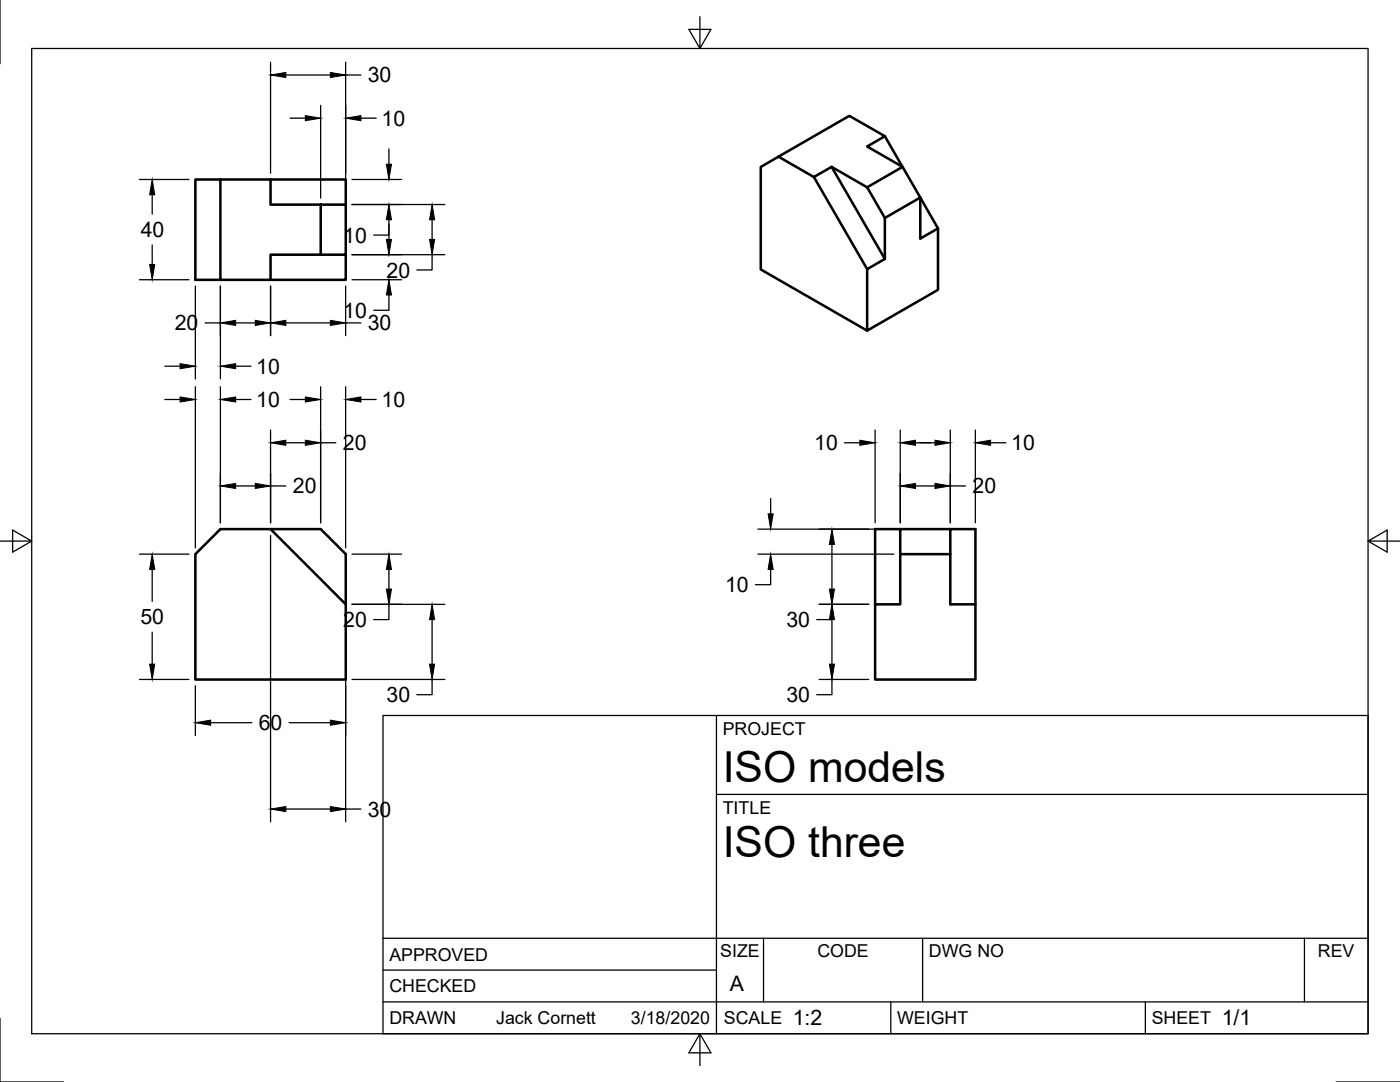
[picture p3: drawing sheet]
<svg xmlns="http://www.w3.org/2000/svg" width="279mm" height="216mm" viewBox="0 0 279 216" stroke-linecap="round" stroke-linejoin="round" font-family="sans-serif">
<!-- layer: Visible -->
<g fill="none" stroke="#000" stroke-width=".51">
<path d="M44 35.8h-5v20h5M54 35.8h15v5M155.4 31.3l-3.6 2v20.5l21.3 12.2M162.4 35.3l10.7 18.4M166 33.3l10.6 18.4M176.6 27.2l3.5 6.1-7 4.1 3.5 6.1 7.1-4.1-3.6-6.1-7-4.1 3.5-2-7.1-4.1-14.1 8.2 7 4 3.6-2 7.1 4.1M183.7 39.4l3.5 6.2-3.5 2zM64 40.8v10h5v-10h-15v-5h-10v20h10v-5h10M69 50.8v5h-15M176.6 43.5v8.2l-3.5 2v12.3l14.1-8.2v-12.2M44 105.6h20l5 5v25h-30v-25zM54 105.6l15 15"/>
<path d="M179.7 110.6v10h-5.1v15h20.1v-15M179.7 105.6h-5.1v15M189.7 105.6h-10v5h10v-5h5v15h-5v-10"/>
</g>
<!-- layer: Border -->
<path d="M0 0v12.7M6.3 9.7h266.7v196.6h-266.7zM139.7 3.3v6.4l2.2-3.8h-4.4l2.2 3.8M0 108h6.3l-3.8-2.2v4.4l3.8-2.2M273 108l3.8 2.2v-4.4l-3.8 2.2h6.4M0 203.2v12.7h12.7M139.7 206.3l-2.2 3.8h4.4l-2.2-3.8v6.3M266.7 215.9h12.7" fill="none" stroke="#000" stroke-width=".25"/>
<!-- layer: Titleblock -->
<path d="M76.4 142.8h196.6v63.5h-196.6zM143 158.5h130M143 142.8v63.5M76.4 199.9h196.6M76.4 193.6h66.6M76.4 187.2h196.6M152.4 187.2v12.7M177.8 199.9v6.4M184.1 187.2v12.7M228.6 199.9v6.4M260.3 187.2v12.7" fill="none" stroke="#000" stroke-width=".25"/>
<!-- layer: Dimensions -->
<g fill="none" stroke="#000" stroke-width=".25">
<path d="M54 12.4v22.1M57 15h8.9M69 12.4v27.1M69 15h3M27.8 35.8h9.9M30.4 38.9v3.8M57.9 23.6h3M64 21v18.5M70.3 35.8h9.9M72 23.6h3.1M77.6 29.7v3.1M27.8 55.8h9.9"/>
<path d="M30.4 48.9v3.9M39 57.1v18.5M44 57.1v18.5M54 57.1v9.9M69 57.1v9.9M70.3 40.8h18.5M70.3 50.8h18.5M70.3 55.8h9.9M77.6 43.9v3h-3M77.6 58.9v3h-3M77.6 44.7v3.1M86.2 50.8v3.1h-3"/>
<path d="M86.2 43.9v3.9M32.9 73.1h3M32.9 79.7h3M39 77.2v32.1M40.9 64.4h3.1M44 77.2v27.1M47 64.4h3.9M47 73.1h3.1M47 79.7h3.1M57 64.4h8.9M57.9 79.7h3M64 77.2v27.1"/>
<path d="M69 77.2v32.1M69 64.4h3M72 79.7h3.1M47 97h3.9M54 85.8v18.5M54 97h3M57 88.3h3.9M64 88.3h3M153.8 99.5v3M168.6 88.3h3M174.6 85.8v18.5M179.7 85.8v18.5"/>
<path d="M182.7 97h3.9M182.7 88.3h3.9M189.7 97h3M189.7 85.8v18.5M194.6 85.8v18.5M197.7 88.3h3M27.8 110.6h9.9M30.4 113.6v6.4M54 106.8v57.2M70.3 110.6h9.9M77.6 113.6v3.9M151.3 110.6h27.1"/>
<path d="M151.3 105.6h27.1M153.8 113.6v3.1h-3.1M166 108.6v8.9M27.8 135.6h9.9M30.4 126.2v6.3M39 136.8v9.9M69 121.9v42.1M70.3 135.6h18.5M70.3 120.6h18.5M77.6 120.6v3h-3M86.2 135.6v3h-3M86.2 123.6v8.9"/>
<path d="M163.5 135.6h9.9M163.5 120.6h9.9M166 120.6v3h-3M166 135.6v3h-3M166 123.6v8.9M42 144.2h8.3M57.7 144.2h8.2M57 161.4h8.9M69 161.4h3"/>
</g>
<g fill="#000" stroke="#000" stroke-width=".2">
<path d="M54 15l3-.5v1zM65.9 14.5l3.1 .5-3.1 .5zM30.4 35.8l.5 3.1h-1zM60.9 23.1l3.1 .5-3.1 .5zM69 23.6l3-.5v1zM77.1 32.8h1l-.5 3zM29.9 52.8h1l-.5 3zM77.6 40.8l.5 3.1h-1zM77.1 47.8h1l-.5 3zM77.6 55.8l.5 3.1h-1zM86.2 40.8l.5 3.1h-1zM85.7 47.8h1l-.5 3z"/>
<path d="M35.9 72.6l3.1 .5-3.1 .5zM35.9 79.2l3.1 .5-3.1 .5zM44 64.4l3-.5v1zM44 73.1l3-.5v1zM44 79.7l3-.5v1zM50.9 63.9l3.1 .5-3.1 .5zM54 64.4l3-.5v1zM60.9 79.2l3.1 .5-3.1 .5zM65.9 63.9l3.1 .5-3.1 .5zM69 79.7l3-.5v1zM44 97l3-.5v1zM50.9 96.5l3.1 .5-3.1 .5z"/>
<path d="M54 88.3l3-.5v1.1zM60.9 87.8l3.1 .5-3.1 .6zM171.6 87.8l3 .5-3 .6zM179.7 97l3-.5v1zM179.7 88.3l3-.5v1.1zM186.6 96.5l3.1 .5-3.1 .5zM186.6 87.8l3.1 .5-3.1 .6zM194.6 88.3l3.1-.5v1.1zM30.4 110.6l.5 3h-1zM77.6 110.6l.5 3h-1zM77.1 117.5h1l-.5 3.1zM153.3 102.5h1l-.5 3.1z"/>
<path d="M153.8 110.6l.5 3h-1zM166 105.6l.5 3h-1zM165.5 117.5h1l-.5 3.1zM29.9 132.5h1l-.5 3.1zM86.2 120.6l.5 3h-1zM85.7 132.5h1l-.5 3.1zM166 120.6l.5 3h-1zM165.5 132.5h1l-.5 3.1zM39 144.2l3-.5v1zM65.9 143.7l3.1 .5-3.1 .5zM54 161.4l3-.5v1zM65.9 160.9l3.1 .5-3.1 .5z"/>
</g>
<g font-size="8.5">
<text x="144.3" y="156">ISO models</text>
<text x="144.3" y="171">ISO three</text>
</g>
<g font-size="4.3">
<text x="73.4" y="16.4">30</text>
<text x="76.1" y="25.1">10</text>
<text x="28.1" y="47.3">40</text>
<text x="68.5" y="48.4">10</text>
<text x="77.1" y="55.4">20</text>
<text x="34.9" y="65.9">20</text>
<text x="68.5" y="63.4">10</text>
<text x="73.4" y="65.9">30</text>
<text x="51.1" y="74.5">10</text>
<text x="51.1" y="81.2">10</text>
<text x="76.1" y="81.2">10</text>
<text x="68.4" y="89.8">20</text>
<text x="162.5" y="89.8">10</text>
<text x="201.8" y="89.8">10</text>
<text x="58.4" y="98.5">20</text>
<text x="194.1" y="98.5">20</text>
<text x="144.7" y="118.2">10</text>
<text x="28" y="124.6">50</text>
<text x="68.5" y="125.1">20</text>
<text x="156.9" y="125.1">30</text>
<text x="77.1" y="140.1">30</text>
<text x="156.9" y="140.1">30</text>
<text x="51.6" y="145.7">60</text>
<text x="73.4" y="162.9">30</text>
<text x="145.7" y="197.7">A</text>
<text x="158.2" y="204.6">1:2</text>
<text x="243.8" y="204.6">1/1</text>
</g>
<g font-size="3.5">
<text x="144.3" y="146.6">PROJECT</text>
<text x="144.3" y="162.3">TITLE</text>
<text x="77.7" y="191.7">APPROVED</text>
<text x="143.7" y="191">SIZE</text>
<text x="163.1" y="191">CODE</text>
<text x="185.4" y="191">DWG NO</text>
<text x="263" y="191">REV</text>
<text x="77.7" y="198">CHECKED</text>
<text x="77.7" y="204.4">DRAWN</text>
<text x="99" y="204.4">Jack Cornett</text>
<text x="125.9" y="204.4">3/18/2020</text>
<text x="144.5" y="204.4">SCALE</text>
<text x="179" y="204.4">WEIGHT</text>
<text x="229.8" y="204.4">SHEET</text>
</g>
</svg>
